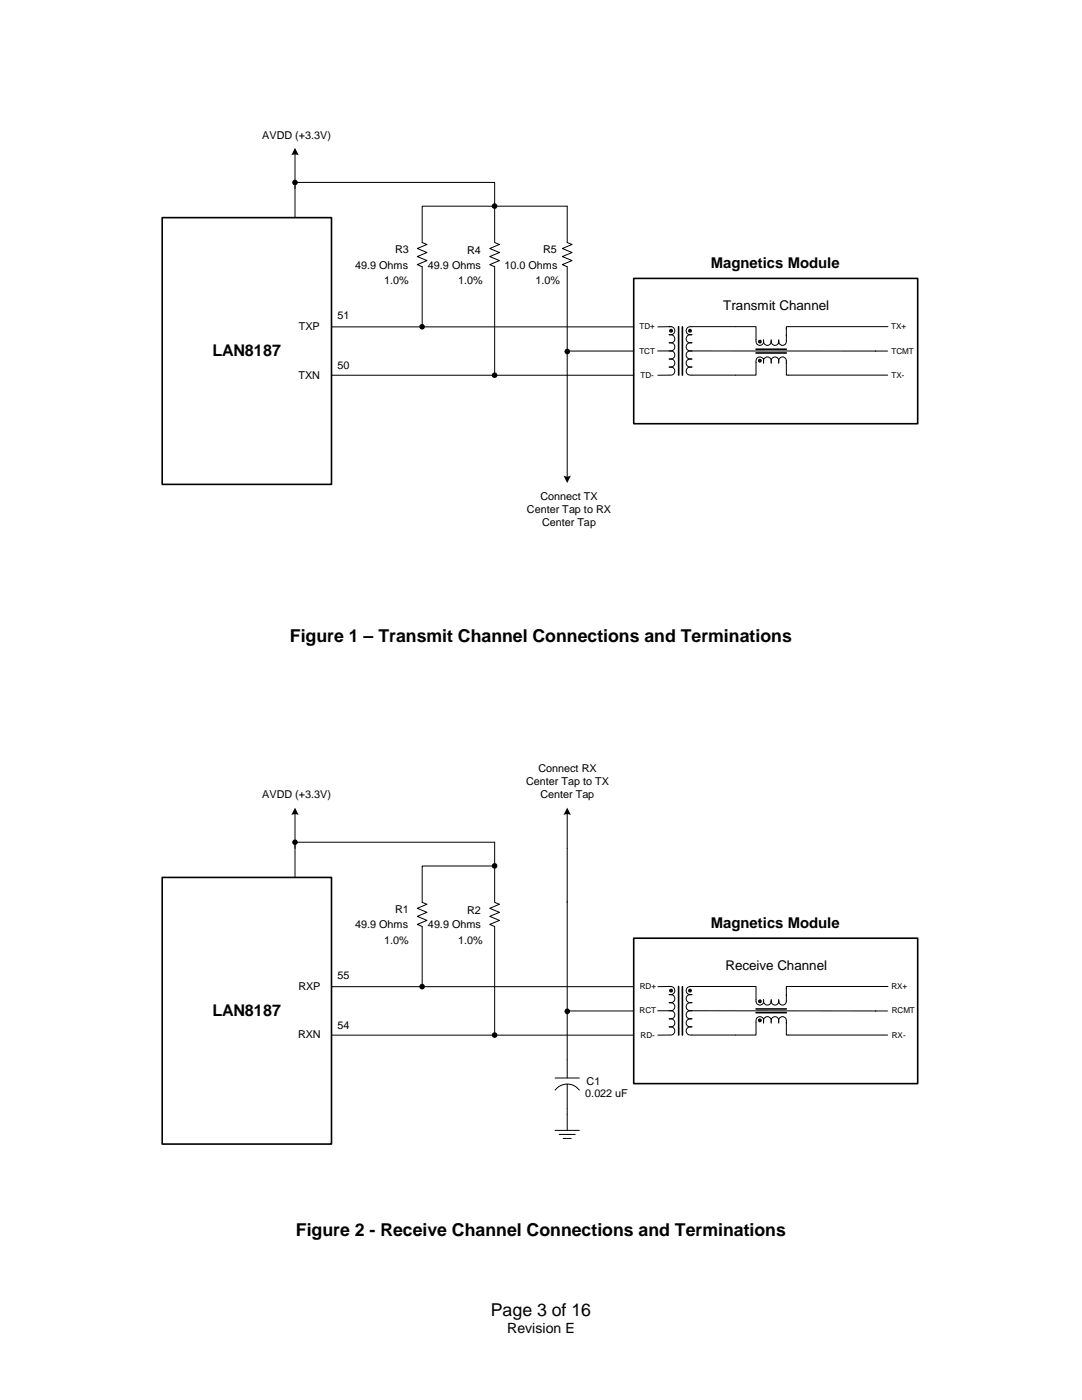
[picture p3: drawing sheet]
<svg xmlns="http://www.w3.org/2000/svg" width="216mm" height="279mm" viewBox="0 0 216 279" stroke-linecap="round" stroke-linejoin="round" font-family="sans-serif">
<path d="M32.4 43.4h33.7v53.3h-33.7zM135.4 65.2v9.7M136.2 65.2v9.7" fill="none" stroke="#000" stroke-width=".32"/>
<path d="M84.2 53.2v12M66.1 65.2h60.3M66.1 74.9h60.3M138.1 65.2a.86 .86 0 0 0-1.2 .8 .86 .86 0 0 0 1.2 .8 .86 .86 0 0 0-1.2 .8 .86 .86 0 0 0 1.2 .8 .87 .87 0 0 0-1.2 .8 .87 .87 0 0 0 1.2 .8 .86 .86 0 0 0-1.2 .8 .86 .86 0 0 0 1.2 .8" fill="none" stroke="#000" stroke-width=".2"/>
<circle cx="84.2" cy="65.2" r=".56" fill="#000"/>
<path d="M137.5 65.8h.3l.2 .3-.1 .1h-.4l-.1-.1z" fill-rule="evenodd" fill="#1a1a1a" stroke="#000" stroke-width=".2"/>
<path d="M133.5 65.2a.85 .85 0 0 1 1.2 .8 .85 .85 0 0 1-1.2 .8 .85 .85 0 0 1 1.2 .8 .85 .85 0 0 1-1.2 .8 .86 .86 0 0 1 1.2 .8 .86 .86 0 0 1-1.2 .8 .85 .85 0 0 1 1.2 .8 .85 .85 0 0 1-1.2 .8M138.1 71.6a.86 .86 0 0 0-1.2 .9 .86 .86 0 0 0 1.2 .8 .86 .86 0 0 0-1.2 .8 .86 .86 0 0 0 1.2 .8" fill="none" stroke="#000" stroke-width=".2"/>
<path d="M133.7 65.8h.4l.1 .3-.1 .1h-.4l-.1-.1z" fill-rule="evenodd" fill="#1a1a1a" stroke="#000" stroke-width=".2"/>
<g fill="none" stroke="#000" stroke-width=".2">
<path d="M58.9 36.4h39.8v4.7M58.9 30.6v12.8M98.7 41.1v7.3l1 .4-2 .8 2 .8-2 .8 2 .8-2 .8 1 .4v21.7M98.7 41.1h14.5v7.3l1 .4-2 .8 2 .8-2 .8 2 .8-2 .8 1 .4v41.8M98.7 41.1h-14.5v7.3l1 .4-1.9 .8 1.9 .8-1.9 .8 1.9 .8-1.9 .8 .9 .4M113.2 70.1h13.2M131.2 70h2.3M133.5 74.9h-2.2M133.5 71.6a.85 .85 0 0 1 1.2 .9 .85 .85 0 0 1-1.2 .8 .85 .85 0 0 1 1.2 .8 .85 .85 0 0 1-1.2 .8M133.7 65.2h-2.4M138.1 70l39 .1M138.1 65.2h8.6"/>
<path d="M138.1 74.9h8.6M150.9 67.8v.4M152.4 68v.3M152.4 72.1v.4M152.4 67.8a.79 .79 0 0 1-.6 1.1 .79 .79 0 0 1-.9-.7M153.9 68v.3M153.9 72.1v.4M153.9 68.2a.75 .75 0 0 0 .7 .7 .75 .75 0 0 0 .8-.7 .76 .76 0 0 0 .7 .7 .76 .76 0 0 0 .8-.7M153.9 67.8a.8 .8 0 0 1-.5 1.1 .8 .8 0 0 1-1-.7M155.4 72.1v.4M155.4 67.8v.5M156.9 71.9v3h20.2"/>
<path d="M156.9 65.5v2.7M177.2 65.2h-20.3v.5"/>
</g>
<g fill="#000">
<path d="M58.9 29.5l.7 1.5-.4-.2-1.1 .2z" fill-rule="evenodd"/>
<circle cx="58.9" cy="36.4" r=".55"/>
<circle cx="98.7" cy="41.1" r=".57"/>
<circle cx="98.7" cy="74.9" r=".57"/>
<circle cx="113.2" cy="70.1" r=".57"/>
</g>
<path d="M126.4 55.6h56.7v29h-56.7zM150.9 69.7h6M150.9 70.4h6" fill="none" stroke="#000" stroke-width=".32"/>
<path d="M151.4 68l.3-.1 .1 .1v.4l-.1 .1-.3-.2z" fill-rule="evenodd" fill="#1a1a1a" stroke="#000" stroke-width=".2"/>
<path d="M152.4 72v.3M153.9 72a.76 .76 0 0 0-.8-.8 .76 .76 0 0 0-.7 .8 .79 .79 0 0 0-1-.7 .79 .79 0 0 0-.5 1M155.4 72a.79 .79 0 0 0-1-.8 .79 .79 0 0 0-.5 1.1M156.9 72a.8 .8 0 0 0-1-.7 .8 .8 0 0 0-.5 1" fill="none" stroke="#000" stroke-width=".2"/>
<path d="M151.4 71.8l.2-.1 .2 .1v.4l-.2 .1-.2-.1z" fill-rule="evenodd" fill="#1a1a1a" stroke="#000" stroke-width=".2"/>
<path d="M146.7 65.2h4.2v2.6M150.9 72.3v2.6h-4.2M66.1 196.9h60.3M84.2 184.9v12M138.1 196.9a.87 .87 0 0 0-1.2 .8 .87 .87 0 0 0 1.2 .8 .86 .86 0 0 0-1.2 .8 .86 .86 0 0 0 1.2 .8 .86 .86 0 0 0-1.2 .8 .86 .86 0 0 0 1.2 .8 .86 .86 0 0 0-1.2 .8 .86 .86 0 0 0 1.2 .8M66.1 206.6h60.3" fill="none" stroke="#000" stroke-width=".2"/>
<g fill="#000">
<path d="M112.4 94.9l.8 .2 .7-.2-.7 1.5z" fill-rule="evenodd"/>
<circle cx="84.2" cy="196.9" r=".56"/>
</g>
<path d="M32.4 175.1h33.7v53.2h-33.7zM135.4 196.9v9.7M136.2 196.9v9.7" fill="none" stroke="#000" stroke-width=".32"/>
<circle cx="137.7" cy="197.7" r=".29" fill="#1a1a1a" stroke="#000" stroke-width=".2"/>
<path d="M133.5 196.9a.86 .86 0 0 1 1.2 .8 .86 .86 0 0 1-1.2 .8 .85 .85 0 0 1 1.2 .8 .85 .85 0 0 1-1.2 .8 .85 .85 0 0 1 1.2 .8 .85 .85 0 0 1-1.2 .8 .85 .85 0 0 1 1.2 .8 .85 .85 0 0 1-1.2 .8M138.1 203.3a.86 .86 0 0 0-1.2 .8 .86 .86 0 0 0 1.2 .8 .87 .87 0 0 0-1.2 .9 .87 .87 0 0 0 1.2 .8" fill="none" stroke="#000" stroke-width=".2"/>
<circle cx="133.9" cy="197.7" r=".3" fill="#1a1a1a" stroke="#000" stroke-width=".2"/>
<g fill="none" stroke="#000" stroke-width=".2">
<path d="M58.9 168.1h39.8v4.7M58.9 162.3v12.8M98.7 172.8v7.3l1 .4-2 .8 2 .8-2 .8 2 .8-2 .8 1 .4v21.7M98.7 172.8h-14.5v7.3l1 .4-1.9 .8 1.9 .8-1.9 .8 1.9 .8-1.9 .8 .9 .4M113.2 169.3v45.8M133.7 196.9h-2.4M138.1 196.9h8.6M150.9 199.5a.82 .82 0 0 0 .7 1.1 .82 .82 0 0 0 .8-1.1M152.4 199.7v.3M153.9 199.7v.3M153.9 199.5a.8 .8 0 0 1-.5 1.1 .8 .8 0 0 1-1-.7M155.4 199.5v.5"/>
<path d="M156.9 197.2v2.7a.76 .76 0 0 1-.8 .7 .76 .76 0 0 1-.7-.7 .75 .75 0 0 1-.8 .7 .75 .75 0 0 1-.7-.7M177.2 196.9h-20.3v.5M110.8 215.1h4.8M110.8 217.6a3 3 0 0 1 4.8 0M113.2 201.8h13.2M113.2 216.4v9.2M131.2 201.7h2.3M133.5 206.6h-2.2M133.5 203.3a.85 .85 0 0 1 1.2 .8 .85 .85 0 0 1-1.2 .8 .86 .86 0 0 1 1.2 .9 .86 .86 0 0 1-1.2 .8M138.1 201.7l36.7 .1M138.1 206.6h8.6M152.4 203.8v.4"/>
<path d="M153.9 203.8v.4M155.4 203.8v.4M156.9 203.6v1.9M156.9 205.6v1h20.2M174.7 201.8h2.4M110.8 225.6h4.8M111.6 226.4h3.2M112.4 227.2h1.6"/>
</g>
<g fill="#000">
<path d="M58.9 161.2l.7 1.5-.7-.2-.8 .2z" fill-rule="evenodd"/>
<circle cx="58.9" cy="168.1" r=".56"/>
<circle cx="98.7" cy="172.8" r=".56"/>
<circle cx="98.7" cy="206.6" r=".55"/>
<circle cx="113.2" cy="201.8" r=".56"/>
</g>
<path d="M126.4 187.2h56.7v29.1h-56.7zM150.9 201.4h6M150.9 202.1h6" fill="none" stroke="#000" stroke-width=".32"/>
<path d="M151.4 199.7l.3-.2 .1 .1v.4l-.1 .1-.3-.1z" fill-rule="evenodd" fill="#1a1a1a" stroke="#000" stroke-width=".2"/>
<path d="M152.4 203.6v.4M153.9 203.6a.76 .76 0 0 0-.8-.7 .76 .76 0 0 0-.7 .7 .79 .79 0 0 0-1-.7 .79 .79 0 0 0-.5 1.1M155.4 203.6a.79 .79 0 0 0-1-.7 .79 .79 0 0 0-.5 1.1M156.9 203.6a.8 .8 0 0 0-1-.7 .8 .8 0 0 0-.5 1.1" fill="none" stroke="#000" stroke-width=".2"/>
<path d="M151.4 203.5l.2-.1 .2 .1v.3l-.2 .1-.2-.1z" fill-rule="evenodd" fill="#1a1a1a" stroke="#000" stroke-width=".2"/>
<path d="M113.2 162.3v7M146.7 196.9h4.2v2.6M150.9 204v2.6h-4.2" fill="none" stroke="#000" stroke-width=".2"/>
<path d="M113.2 161.2l.7 1.5-.7-.2-.8 .2z" fill-rule="evenodd" fill="#000"/>
<g font-size="3.5">
<text x="57.8" y="128.1">Figure 1 – Transmit Channel Connections and Terminations</text>
<text x="59" y="246.6">Figure 2 - Receive Channel Connections and Terminations</text>
<text x="97.9" y="262.7">Page 3 of 16</text>
</g>
<g font-size="3.2">
<text x="42.4" y="71">LAN8187</text>
<text x="42.4" y="202.7">LAN8187</text>
</g>
<g font-size="3">
<text x="141.8" y="53.5">Magnetics Module</text>
<text x="141.8" y="185.1">Magnetics Module</text>
</g>
<text font-size="2.8" x="101.2" y="266.1">Revision E</text>
<g font-size="2.7">
<text x="144.3" y="61.9">Transmit Channel</text>
<text x="144.7" y="193.6">Receive Channel</text>
</g>
<g font-size="2.2">
<text x="52.3" y="27.6">AVDD (+3.3V)</text>
<text x="70.9" y="53.6">49.9 Ohms</text>
<text x="78.8" y="50.6">R3</text>
<text x="85.4" y="53.6">49.9 Ohms</text>
<text x="93.2" y="50.8">R4</text>
<text x="100.6" y="53.6">10.0 Ohms</text>
<text x="108.4" y="50.6">R5</text>
<text x="76.6" y="56.7">1.0%</text>
<text x="91.4" y="56.7">1.0%</text>
<text x="106.8" y="56.7">1.0%</text>
<text x="59.6" y="65.9">TXP</text>
<text x="67.3" y="63.6">51</text>
<text x="59.6" y="75.5">TXN</text>
<text x="67.3" y="73.6">50</text>
<text x="107.9" y="99.8">Connect TX</text>
<text x="105.2" y="102.4">Center Tap to RX</text>
<text x="108.2" y="104.9">Center Tap</text>
<text x="107.4" y="154.1">Connect RX</text>
<text x="52.3" y="159.3">AVDD (+3.3V)</text>
<text x="105" y="156.6">Center Tap to TX</text>
<text x="107.8" y="159.2">Center Tap</text>
<text x="70.9" y="185.3">49.9 Ohms</text>
<text x="78.8" y="182.2">R1</text>
<text x="85.4" y="185.3">49.9 Ohms</text>
<text x="93.2" y="182.4">R2</text>
<text x="76.6" y="188.3">1.0%</text>
<text x="91.4" y="188.3">1.0%</text>
<text x="59.5" y="197.5">RXP</text>
<text x="67.3" y="195.3">55</text>
<text x="59.5" y="207.2">RXN</text>
<text x="67.3" y="205.3">54</text>
<text x="116.8" y="218.9">0.022 uF</text>
<text x="117.1" y="216.6">C1</text>
</g>
<g font-size="1.6">
<text x="127.6" y="65.7">TD+</text>
<text x="177.8" y="65.7">TX+</text>
<text x="127.6" y="70.5">TCT</text>
<text x="177.9" y="70.5">TCMT</text>
<text x="127.8" y="75.4">TD-</text>
<text x="177.9" y="75.4">TX-</text>
<text x="127.7" y="197.4">RD+</text>
<text x="177.9" y="197.4">RX+</text>
<text x="127.6" y="202.2">RCT</text>
<text x="177.9" y="202.2">RCMT</text>
<text x="127.8" y="207.1">RD-</text>
<text x="178" y="207.1">RX-</text>
</g>
</svg>
